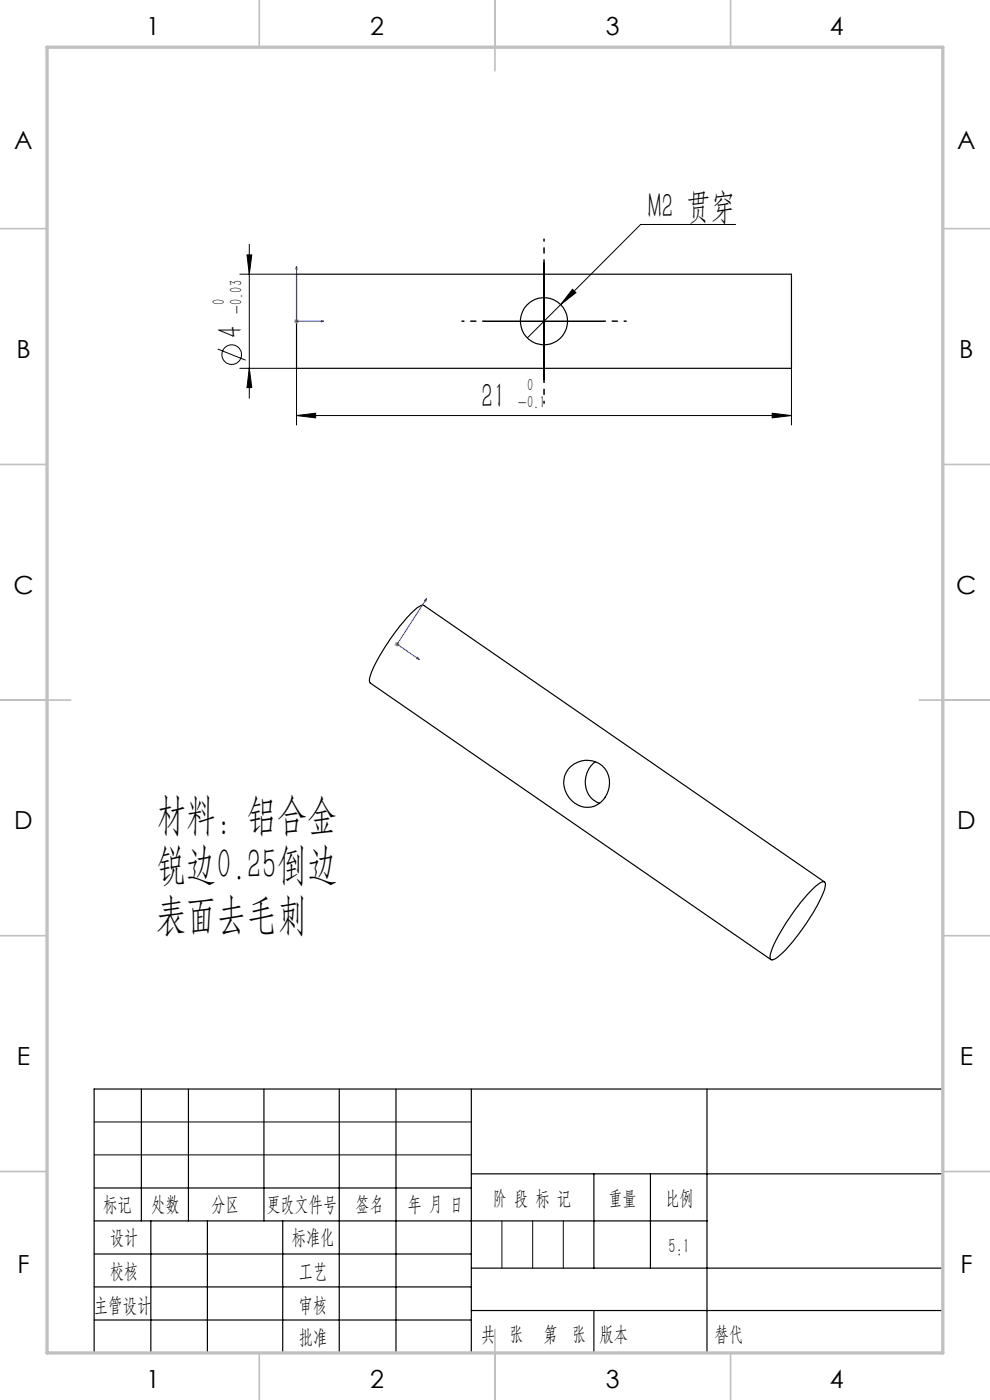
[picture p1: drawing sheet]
<svg xmlns="http://www.w3.org/2000/svg" width="210mm" height="297mm" viewBox="0 0 210 297" stroke-linecap="round" stroke-linejoin="round" font-family="sans-serif">
<g fill="none" stroke="#000" stroke-width=".25">
<path d="M62.9 58.2h105v19.9h-105zM121 162.7a4.9 4.9 0 0 1 6.7-.3 4.9 4.9 0 0 1 .7 6.7 4.6 4.6 0 0 1-8.2-.7 4.7 4.7 0 0 1 .8-5.7zM126.3 161.6a5.2 5.2 0 0 0 .2 8.5l.7 .3M171.8 189.2a6.4 6.4 0 0 1 3-2.2l.1 .1a2.97 2.97 0 0 1-.4 2.7 42.8 42.8 0 0 1-9.5 13.2l-.6 .4a.63 .63 0 0 1-.9 .1 .63 .63 0 0 1-.1-.8 32.7 32.7 0 0 1 5.9-10.6zM174.9 187.1l-85-58.7a2.5 2.5 0 0 0-2.2 1.2 44.1 44.1 0 0 0-9.1 13.6l-.2 1.1 .2 .6 84.9 58.7M30 231v28M40 231v28M56 231v28M72 231v56M84 231v56M100 231v56M150 231v56"/>
<path d="M200 231h-180v56M20 252h80M20 259h130M32 259v28M44 259v28M60 259v28M100 249h100M126 249v20M138 249v20M20 266h80M20 273h80M100 269h100"/>
<path d="M100 278h100M20 280h80"/>
<circle cx="115.4" cy="68.1" r="5"/>
</g>
<g fill="none" stroke="#000" stroke-width=".21">
<path d="M50.9 58.2h12M52.4 54.1h1l-.5 4.1zM52.9 51.8v32.7M115.4 55.7v24.9M156 47.6h-20.1l-17 17M46.2 74l5.9 2.4M50.9 78.1h12v12.1M52.9 78.1l.5 4.1h-1zM102.9 68.2h25M118.9 64.6l-7 7.1M121.4 61.4l.8 .7-3.3 2.5zM167.9 78.1v12.1"/>
<path d="M62.9 88.2l4.1-.5v.9zM62.9 88.2h105M163.8 87.7l4.1 .5-4.1 .4zM20 238h80M20 245h80"/>
<circle cx="49.1" cy="75.2" r="2.08"/>
</g>
<path d="M62.9 56.5l.1 .6h-.3zM62.9 56.5v11.7h5.8M68.2 68l.5 .2-.5 .1zM88.5 139.5l.5 .4-.6-.2zM90.1 127.4l.4-.4-.2 .6zM90.5 127l-6.3 9.7 4.8 3.2" fill="none" stroke="#00f" stroke-width=".21"/>
<path d="M62.4 68.2h1M62.5 67.8l.8 .7M62.9 67.7v.9M63.3 67.8l-.8 .7M83.7 136.7h1M83.9 136.3l.7 .7M84.2 136.2v1M84.6 136.3l-.7 .7" fill="none" stroke="#808080" stroke-width=".21"/>
<path d="M115.4 55.6v-5M102.9 68.1h-5M127.9 68.1h5M115.4 80.6v5" fill="none" stroke="#000" stroke-width=".21" stroke-dasharray="30.5 1.3 1.3 1.3" stroke-dashoffset="29.9" stroke-linecap="butt"/>
<path d="M106.5 259v10M113 259v10M119.5 259v10" fill="none" stroke="#0a0605" stroke-width=".21"/>
<path d="M126 278v9" fill="none" stroke="#0a0605" stroke-width=".25"/>
<g fill="none" stroke="#c0c0c0" stroke-width=".35">
<path d="M55 0v10M105 0v15M155 0v10M0 48.5h10M200 48.5h10M0 98.5h10M200 98.5h10M0 148.5h15M195 148.5h15M0 198.5h10M200 198.5h10M0 248.5h10"/>
<path d="M200 248.5h10M55 287v10M105 282v15M155 287v10"/>
</g>
<path d="M10 10h190v277h-190z" fill="none" stroke="#c0c0c0" stroke-width=".7"/>
<path d="M88.5 139.5l.5 .4-.6-.2zM90.1 127.4l.4-.4-.2 .6zM68.2 68l.5 .2-.5 .1zM62.9 56.5l.1 .6h-.3z" fill="#00f"/>
<g fill="#000">
<path d="M52.9 78.1l.5 4.1h-1zM52.4 54.1h1l-.5 4.1z"/>
<path d="M62.9 88.2l4.1-.5v.9zM163.8 87.7l4.1 .5-4.1 .4zM121.4 61.4l-2.5 3.2 3.3-2.5z"/>
</g>
<g font-size="9.2">
<text x="33.1" y="175.8">材料：铝合金</text>
<text x="33.1" y="186.5">锐边0.25倒边</text>
<text x="33.1" y="197.2">表面去毛刺</text>
</g>
<g font-size="7.5">
<text x="137.5" y="46.2">M2 贯穿</text>
<text x="51.4" y="71.8" transform="rotate(-90 51.4 71.8)">4</text>
<text x="102.1" y="86.6">21</text>
</g>
<g font-size="5.3">
<text x="31" y="7.4">1</text>
<text x="78.5" y="7.4">2</text>
<text x="128.5" y="7.4">3</text>
<text x="176" y="7.4">4</text>
<text x="3" y="31.7">A</text>
<text x="203" y="31.7">A</text>
<text x="3.5" y="75.9">B</text>
<text x="203.5" y="75.9">B</text>
<text x="2.8" y="125.9">C</text>
<text x="202.8" y="125.9">C</text>
<text x="3" y="175.9">D</text>
<text x="203" y="175.9">D</text>
<text x="3.6" y="225.9">E</text>
<text x="203.6" y="225.9">E</text>
<text x="3.7" y="270.2">F</text>
<text x="203.7" y="270.2">F</text>
<text x="31" y="294.4">1</text>
<text x="78.5" y="294.4">2</text>
<text x="128.5" y="294.4">3</text>
<text x="176" y="294.4">4</text>
</g>
<g font-size="4.4">
<text x="21.9" y="256.9">标记</text>
<text x="32.1" y="256.9">处数</text>
<text x="44.9" y="256.9">分区</text>
<text x="56.5" y="256.9">更改文件号</text>
<text x="75.4" y="256.9">签名</text>
<text x="86.5" y="256.9">年 月 日</text>
<text x="104.5" y="255.6">阶 段 标 记</text>
<text x="129" y="255.6">重量</text>
<text x="141.1" y="255.6">比例</text>
<text x="23.3" y="263.9">设计</text>
<text x="61.9" y="263.9">标准化</text>
<text x="141.8" y="265.7">5:1</text>
<text x="23.3" y="271.1">校核</text>
<text x="63.4" y="271">工艺</text>
<text x="19.9" y="278.3">主管设计</text>
<text x="63.4" y="278.3">审核</text>
<text x="63.4" y="285.2">批准</text>
<text x="102.1" y="284.4">共 张</text>
<text x="115.3" y="284.4">第 张</text>
<text x="127.2" y="284.4">版本</text>
</g>
<text font-size="4.4" fill="#0a0605" x="151.6" y="284.4">替代</text>
<g font-size="3.8">
<text x="47.7" y="64.7" transform="rotate(-90 47.7 64.7)">0</text>
<text x="51.4" y="66.5" transform="rotate(-90 51.4 66.5)">-0.03</text>
<text x="111.8" y="82.9">0</text>
<text x="109.9" y="86.6">-0.1</text>
</g>
</svg>
